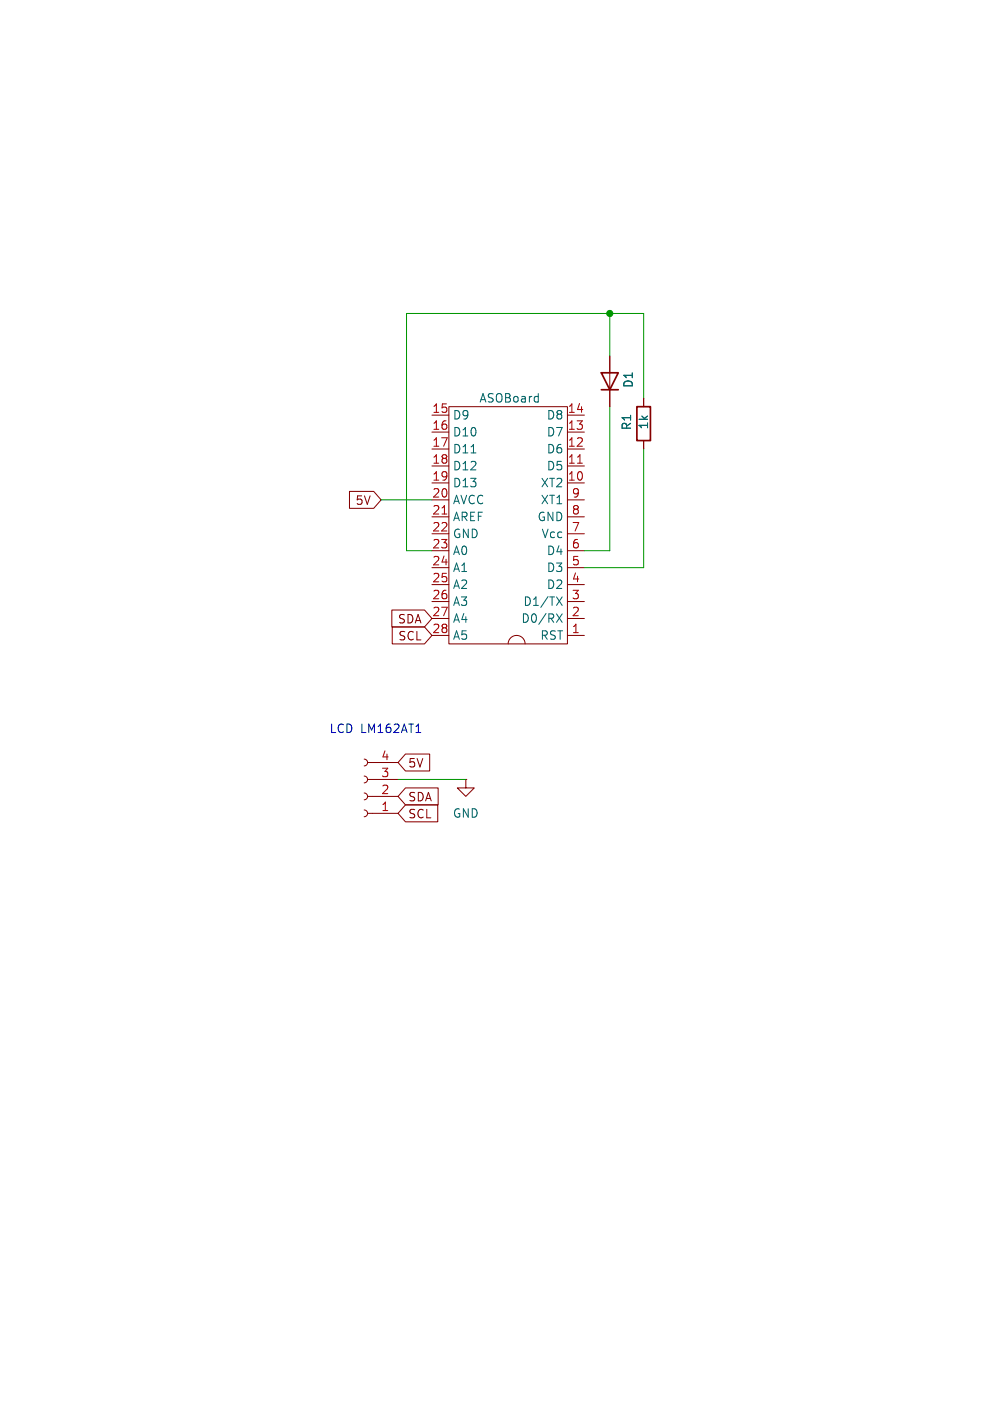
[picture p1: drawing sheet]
<svg xmlns="http://www.w3.org/2000/svg" width="148mm" height="210mm" viewBox="0 0 148 210" stroke-linecap="round" stroke-linejoin="round" font-family="sans-serif">
<g fill="none" stroke="#840000" stroke-width=".15">
<path d="M91.4 53.3v7.7M96.5 59.7v1.3M52.4 73.7h3.6l1.1 1.2-1.1 1.3h-3.6zM64.8 77.5h2.5M64.8 74.9h2.5M64.8 72.4h2.5M64.8 69.9h2.5M64.8 67.3h2.5M64.8 64.8h2.5M64.8 62.2h2.5M67.3 61h17.8v35.5h-17.8zM85.1 77.5h2.5"/>
<path d="M85.1 74.9h2.5M85.1 72.4h2.5M85.1 69.9h2.5M85.1 67.3h2.5M85.1 64.8h2.5M85.1 62.2h2.5M96.5 66v1.3M58.8 91.4h4.9l1.1 1.3-1.1 1.3h-4.9zM58.8 94h4.9l1.1 1.3-1.1 1.2h-4.9zM64.8 95.3h2.5M64.8 92.7h2.5M64.8 90.2h2.5"/>
<path d="M64.8 87.6h2.5M64.8 85.1h2.5M64.8 82.6h2.5M64.8 80h2.5M76.2 96.5a1.27 1.27 0 0 1 1.3-1.2 1.27 1.27 0 0 1 1.2 1.2M85.1 95.3h2.5M85.1 92.7h2.5M85.1 90.2h2.5M85.1 87.6h2.5M85.1 85.1h2.5M85.1 82.6h2.5M85.1 80h2.5"/>
<path d="M54.6 118.9a.51 .51 0 0 1 .5 .5 .51 .51 0 0 1-.5 .5M54.6 116.3a.51 .51 0 0 1 .5 .5 .51 .51 0 0 1-.5 .5M54.6 113.8a.51 .51 0 0 1 .5 .5 .51 .51 0 0 1-.5 .5M55.1 119.4h4.6M55.1 116.8h4.6M55.1 114.3h4.6M60.8 118.1h4.9v2.6h-4.9l-1.1-1.3zM60.8 113h3.6v2.6h-3.6l-1.1-1.3zM69.8 116.8v1.3h1.3l-1.3 1.3-1.2-1.3h1.2M69.8 116.8h.1M54.6 121.4a.51 .51 0 0 1 .5 .5 .51 .51 0 0 1-.5 .5M55.1 121.9h4.6"/>
<path d="M60.8 120.6h4.8v2.6h-4.8l-1.1-1.3z"/>
</g>
<path d="M90.2 55.9h2.5l-1.3 2.5zM90.2 58.4h2.5M95.5 61h2v5h-2z" fill="none" stroke="#840000" stroke-width=".25"/>
<path d="M70.6 67.9h.8M83.5 92l.8 1.3M83.5 89.5l.8 1.2M84.3 92l-.8 1.3M84.3 89.5l-.8 1.2" fill="none" stroke="#006464" stroke-width=".15"/>
<path d="M66.3 77.1h.7M86.6 69.4h.7" fill="none" stroke="#a90000" stroke-width=".15"/>
<path d="M91.4 47v6.3M96.5 59.7v-12.7h-35.5v35.6h3.8M57.1 74.9h7.7M91.4 61v21.6h-3.8M96.5 67.3v17.8h-8.9M59.7 116.8h10.1" fill="none" stroke="#009600" stroke-width=".15"/>
<path d="M62.4 109.8h.7" fill="none" stroke="#0000c2" stroke-width=".15"/>
<circle cx="91.4" cy="47" r=".46" fill="#009600" stroke="#009600" stroke-width=".15"/>
<g font-size="1.8" fill="#006464">
<text x="95.1" y="58.2" transform="rotate(-90 95.1 58.2)">D1</text>
<text x="67.8" y="65.6">D10</text>
<text x="67.8" y="63.1">D9</text>
<text x="71.8" y="60.6">ASOBoard</text>
<text x="81.9" y="65.6">D7</text>
<text x="81.9" y="63.1">D8</text>
<text x="94.8" y="64.6" transform="rotate(-90 94.8 64.6)">R1</text>
<text x="97.4" y="64.5" transform="rotate(-90 97.4 64.5)">1k</text>
<text x="67.8" y="70.7">D12</text>
<text x="67.8" y="68.2">D11</text>
<text x="81.9" y="70.7">D5</text>
<text x="81.9" y="68.2">D6</text>
<text x="67.8" y="75.8">AVCC</text>
<text x="67.8" y="73.3">D13</text>
<text x="81" y="75.8">XT1</text>
<text x="81" y="73.3">XT2</text>
<text x="67.8" y="83.4">A0</text>
<text x="67.8" y="80.9">GND</text>
<text x="67.8" y="78.3">AREF</text>
<text x="80.5" y="78.3">GND</text>
<text x="81.1" y="80.9">Vcc</text>
<text x="81.9" y="83.4">D4</text>
<text x="67.8" y="88.5">A2</text>
<text x="67.8" y="86">A1</text>
<text x="81.9" y="88.5">D2</text>
<text x="81.9" y="86">D3</text>
<text x="67.8" y="93.6">A4</text>
<text x="67.8" y="91">A3</text>
<text x="78.1" y="93.6">D0/RX</text>
<text x="78.4" y="91">D1/TX</text>
<text x="67.8" y="96.1">A5</text>
<text x="80.9" y="96.1">RST</text>
<text x="67.8" y="122.8">GND</text>
</g>
<g font-size="1.8" fill="#a90000">
<text x="64.7" y="64.5">16</text>
<text x="64.7" y="62">15</text>
<text x="85" y="64.5">13</text>
<text x="85" y="62">14</text>
<text x="64.7" y="69.6">18</text>
<text x="64.7" y="67.1">17</text>
<text x="85" y="69.6">11</text>
<text x="85" y="67.1">12</text>
<text x="64.7" y="77.2">21</text>
<text x="64.7" y="74.7">20</text>
<text x="64.7" y="72.1">19</text>
<text x="85" y="72.1">10</text>
<text x="85.7" y="77.2">8</text>
<text x="85.7" y="74.7">9</text>
<text x="64.7" y="82.3">23</text>
<text x="64.7" y="79.8">22</text>
<text x="85.7" y="82.3">6</text>
<text x="85.7" y="79.8">7</text>
<text x="64.7" y="89.9">26</text>
<text x="64.7" y="87.4">25</text>
<text x="64.7" y="84.8">24</text>
<text x="85.7" y="89.9">3</text>
<text x="85.7" y="87.4">4</text>
<text x="85.7" y="84.8">5</text>
<text x="64.7" y="95">28</text>
<text x="64.7" y="92.5">27</text>
<text x="85.7" y="95">1</text>
<text x="85.7" y="92.5">2</text>
<text x="57.1" y="119.1">2</text>
<text x="57.1" y="116.6">3</text>
<text x="57.1" y="114">4</text>
<text x="57.1" y="121.7">1</text>
</g>
<g font-size="1.8" fill="#840000">
<text x="53.2" y="75.9">5V</text>
<text x="59.6" y="93.7">SDA</text>
<text x="59.6" y="96.2">SCL</text>
<text x="61.1" y="115.3">5V</text>
<text x="61.1" y="120.3">SDA</text>
<text x="61.1" y="122.9">SCL</text>
</g>
<text font-size="1.8" fill="#0000c2" x="49.3" y="110.1">LCD LM162AT1</text>
</svg>
